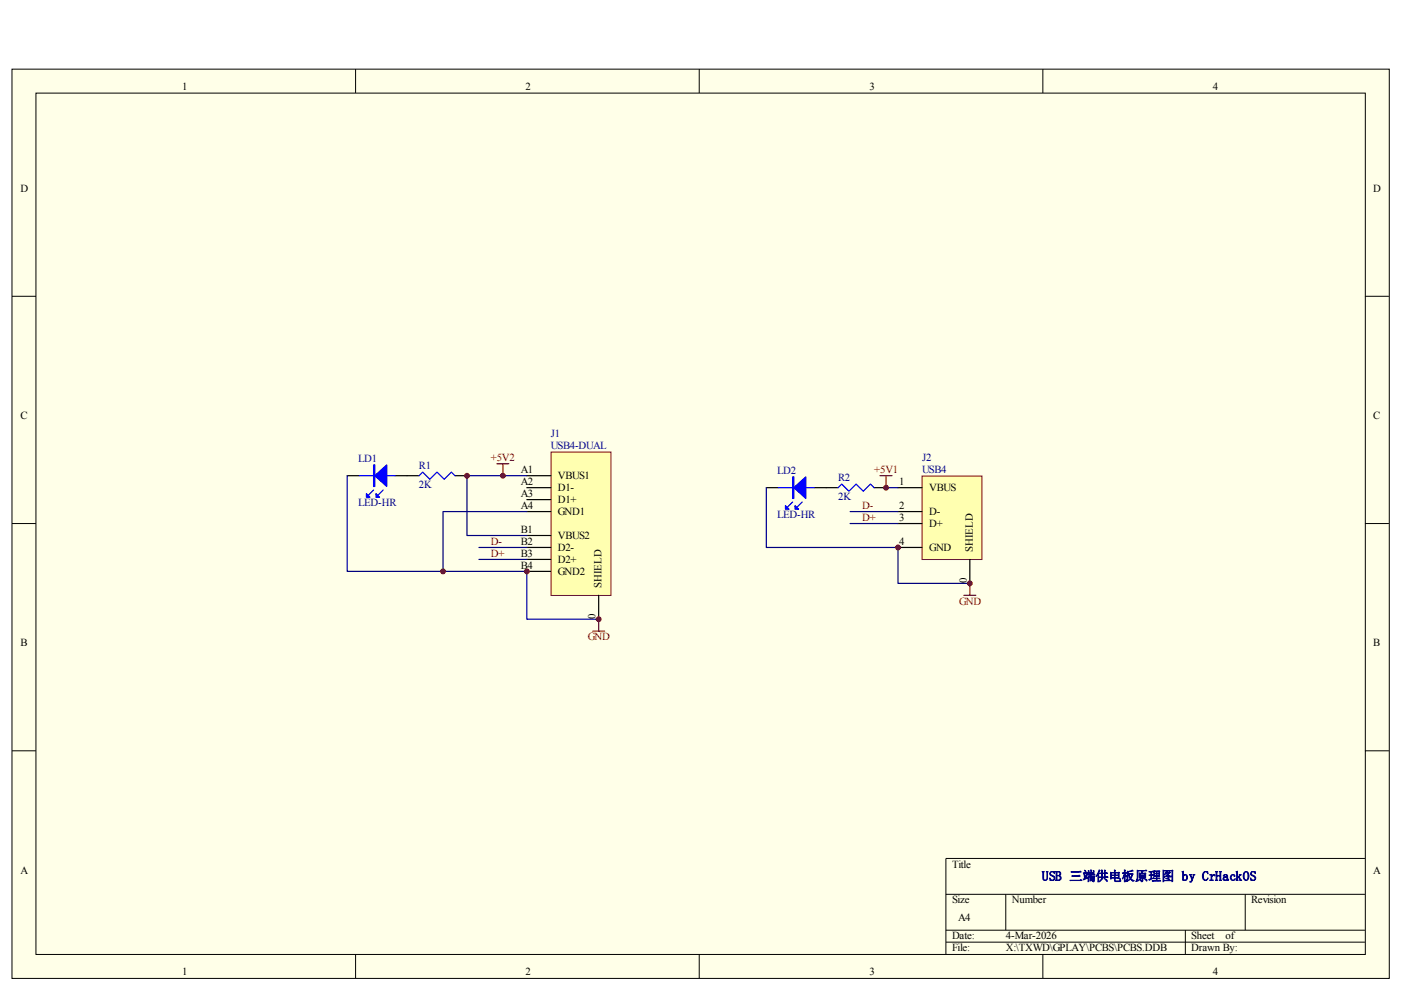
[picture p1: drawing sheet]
<svg xmlns="http://www.w3.org/2000/svg" width="297mm" height="210mm" viewBox="0 0 297 210" stroke-linecap="round" stroke-linejoin="round" font-family="sans-serif">
<path d="M2.5 14.7h292.1v192.7h-292.1z" fill="#ffffe8"/>
<g fill="none" stroke="#000" stroke-width=".21">
<path d="M2.5 14.7h292.1v192.7h-292.1zM7.6 19.7h281.9v182.7h-281.9zM75.4 14.6v5.1M148.3 14.6v5.1M221.1 14.6v5.1M2.5 62.8h5.1M289.4 62.8h5.1M2.5 111h5.1M289.4 111h5.1M2.5 159.2h5.1M289.4 159.2h5.1M200.5 189.6h88.9"/>
<path d="M200.5 197.2h88.9M200.5 199.8h88.9M213.2 189.6v7.6M251.3 197.2v5.1M264 189.6v7.6M289.4 182h-88.9v20.3M75.4 202.3v5.1M148.3 202.3v5.1M221.1 202.3v5.1"/>
</g>
<path d="M195.6 101h12.6v17.6h-12.6z" fill="#ffffb0"/>
<path d="M195.5 100.9h12.7v17.7h-12.7z" fill="none" stroke="#800000" stroke-width=".21"/>
<path d="M190.4 103.4h5.1M190.4 108.5h5.1M190.4 111h5.1M190.4 116.1h5.1M205.6 118.6v5.1" fill="none" stroke="#000" stroke-width=".25"/>
<path d="M116.9 95.9h12.6v30.4h-12.6z" fill="#ffffb0"/>
<path d="M116.8 95.9h12.7v30.4h-12.7z" fill="none" stroke="#800000" stroke-width=".21"/>
<g fill="none" stroke="#000" stroke-width=".25">
<path d="M73.6 100.9h2.6M83.8 100.9h5.1M96.5 100.9h2.5M111.7 100.9h5.1M111.7 103.4h5.1M111.7 105.9h5.1M111.7 108.5h5.1M111.7 113.5h5.1M111.7 116.1h5.1M111.7 118.6h5.1M162.5 103.4h2.5M172.6 103.4h5.1"/>
<path d="M185.3 103.4h2.6M111.7 121.1h5.1M126.9 126.2v5.1"/>
</g>
<path d="M76.2 100.9h7.6M79.2 103.9l-1 1M81.2 103.9l-1 1M88.9 100.9l.7-.8 1.5 1.5 1.6-1.5 1.5 1.5 1.5-1.5 .8 .8M165 103.4h7.6M168.1 106.4l-1.1 1.1M170.1 106.4l-1 1.1M177.7 103.4l.8-.8 1.5 1.6 1.5-1.6 1.5 1.6 1.6-1.6 .7 .8" fill="none" stroke="#00f" stroke-width=".25"/>
<g fill="#00f" stroke="#00f" stroke-width=".25">
<path d="M168.3 103.4l2.5-2.3v4.6z"/>
<path d="M166.5 107.2l.8 .8h-.8z"/>
<path d="M168.6 107.2l.7 .8h-.7z"/>
<path d="M79.5 100.9l2.5-2.3v4.5z"/>
<path d="M77.7 104.7l.7 .7h-.7z"/>
<path d="M79.7 104.7l.8 .7h-.8z"/>
<path d="M168.1 101.1h.2v4.6h-.2z" fill-rule="evenodd"/>
<path d="M79.2 98.6h.3v4.5h-.3z" fill-rule="evenodd"/>
</g>
<path d="M73.6 100.9v20.2h38.1v10.2h15.2M101.5 116.1h10.2M101.5 118.6h10.2M111.7 100.9h-12.7v12.6h12.7M111.7 108.5h-17.8v12.6M162.5 103.4v12.7h27.9v7.6h15.2M180.2 108.5h10.2M180.2 111h10.2M187.9 103.4h2.5" fill="none" stroke="#000080" stroke-width=".25"/>
<path d="M105.4 98.3h2.5M106.6 98.3v2.6M186.6 100.9h2.5M187.9 100.9v2.5M125.7 133.8h2.5M126.9 131.3v2.5M204.4 126.2h2.5M205.6 123.7v2.5" fill="none" stroke="#800000" stroke-width=".25"/>
<g fill="#800000" stroke="#800000" stroke-width=".21">
<circle cx="106.6" cy="100.9" r=".51"/>
<circle cx="111.7" cy="121.1" r=".51"/>
<circle cx="126.9" cy="131.3" r=".51"/>
<circle cx="99" cy="100.9" r=".51"/>
<circle cx="93.9" cy="121.1" r=".51"/>
<circle cx="187.9" cy="103.4" r=".51"/>
<circle cx="190.4" cy="116.1" r=".51"/>
<circle cx="205.6" cy="123.7" r=".51"/>
</g>
<text font-size="2.8" fill="#000080" x="220.9" y="186.7">USB 三端供电板原理图 by CrHackOS</text>
<g font-size="2.3">
<text x="38.6" y="19.1">1</text>
<text x="111.4" y="19.1">2</text>
<text x="184.3" y="19.1">3</text>
<text x="257.1" y="19.1">4</text>
<text x="4.3" y="40.7">D</text>
<text x="291.2" y="40.7">D</text>
<text x="4.3" y="88.8">C</text>
<text x="291.2" y="88.8">C</text>
<text x="110.4" y="100.3">A1</text>
<text x="118.3" y="101.5">VBUS1</text>
<text x="110.4" y="102.8">A2</text>
<text x="110.4" y="105.3">A3</text>
<text x="110.4" y="107.9">A4</text>
<text x="118.3" y="104.1">D1-</text>
<text x="118.3" y="106.6">D1+</text>
<text x="190.7" y="102.8">1</text>
<text x="190.7" y="107.9">2</text>
<text x="197" y="104.1">VBUS</text>
<text x="110.4" y="113">B1</text>
<text x="118.3" y="109.1">GND1</text>
<text x="190.7" y="110.4">3</text>
<text x="197" y="109.1">D-</text>
<text x="197" y="111.7">D+</text>
<text x="110.4" y="115.5">B2</text>
<text x="110.4" y="118">B3</text>
<text x="118.3" y="114.2">VBUS2</text>
<text x="118.3" y="116.8">D2-</text>
<text x="118.3" y="119.3">D2+</text>
<text x="190.7" y="115.5">4</text>
<text x="197" y="116.8">GND</text>
<text x="206.2" y="117.1" transform="rotate(-90 206.2 117.1)">SHIELD</text>
<text x="110.4" y="120.6">B4</text>
<text x="118.3" y="121.8">GND2</text>
<text x="127.5" y="124.7" transform="rotate(-90 127.5 124.7)">SHIELD</text>
<text x="205" y="123.7" transform="rotate(-90 205 123.7)">0</text>
<text x="126.2" y="131.3" transform="rotate(-90 126.2 131.3)">0</text>
<text x="4.3" y="137">B</text>
<text x="291.2" y="137">B</text>
<text x="4.3" y="185.3">A</text>
<text x="201.8" y="184">Title</text>
<text x="291.2" y="185.3">A</text>
<text x="201.8" y="191.5">Size</text>
<text x="214.5" y="191.5">Number</text>
<text x="265.3" y="191.5">Revision</text>
<text x="203.1" y="195.3">A4</text>
<text x="201.8" y="199.2">Date:</text>
<text x="201.8" y="201.7">File:</text>
<text x="213.3" y="199.2">4-Mar-2026</text>
<text x="213.3" y="201.7">X:\TXWD\GPLAY\PCBS\PCBS.DDB</text>
<text x="252.6" y="199.2">Sheet</text>
<text x="252.6" y="201.7">Drawn By:</text>
<text x="259.8" y="199.2">of</text>
<text x="38.6" y="206.8">1</text>
<text x="111.4" y="206.8">2</text>
<text x="184.3" y="206.8">3</text>
<text x="257.1" y="206.8">4</text>
</g>
<g font-size="2.3" fill="#000080">
<text x="116.8" y="92.6">J1</text>
<text x="116.8" y="95.2">USB4-DUAL</text>
<text x="75.9" y="98">LD1</text>
<text x="88.8" y="99.5">R1</text>
<text x="164.8" y="100.5">LD2</text>
<text x="195.5" y="97.7">J2</text>
<text x="195.5" y="100.3">USB4</text>
<text x="75.9" y="107.4">LED-HR</text>
<text x="88.8" y="103.6">2K</text>
<text x="177.7" y="102">R2</text>
<text x="177.7" y="106.1">2K</text>
<text x="164.8" y="109.9">LED-HR</text>
</g>
<g font-size="2.3" fill="#800000">
<text x="104.1" y="97.7">+5V2</text>
<text x="185.3" y="100.3">+5V1</text>
<text x="182.8" y="107.9">D-</text>
<text x="182.8" y="110.4">D+</text>
<text x="104.1" y="115.5">D-</text>
<text x="104.1" y="118">D+</text>
<text x="203.4" y="128.2">GND</text>
<text x="124.6" y="135.7">GND</text>
</g>
</svg>
